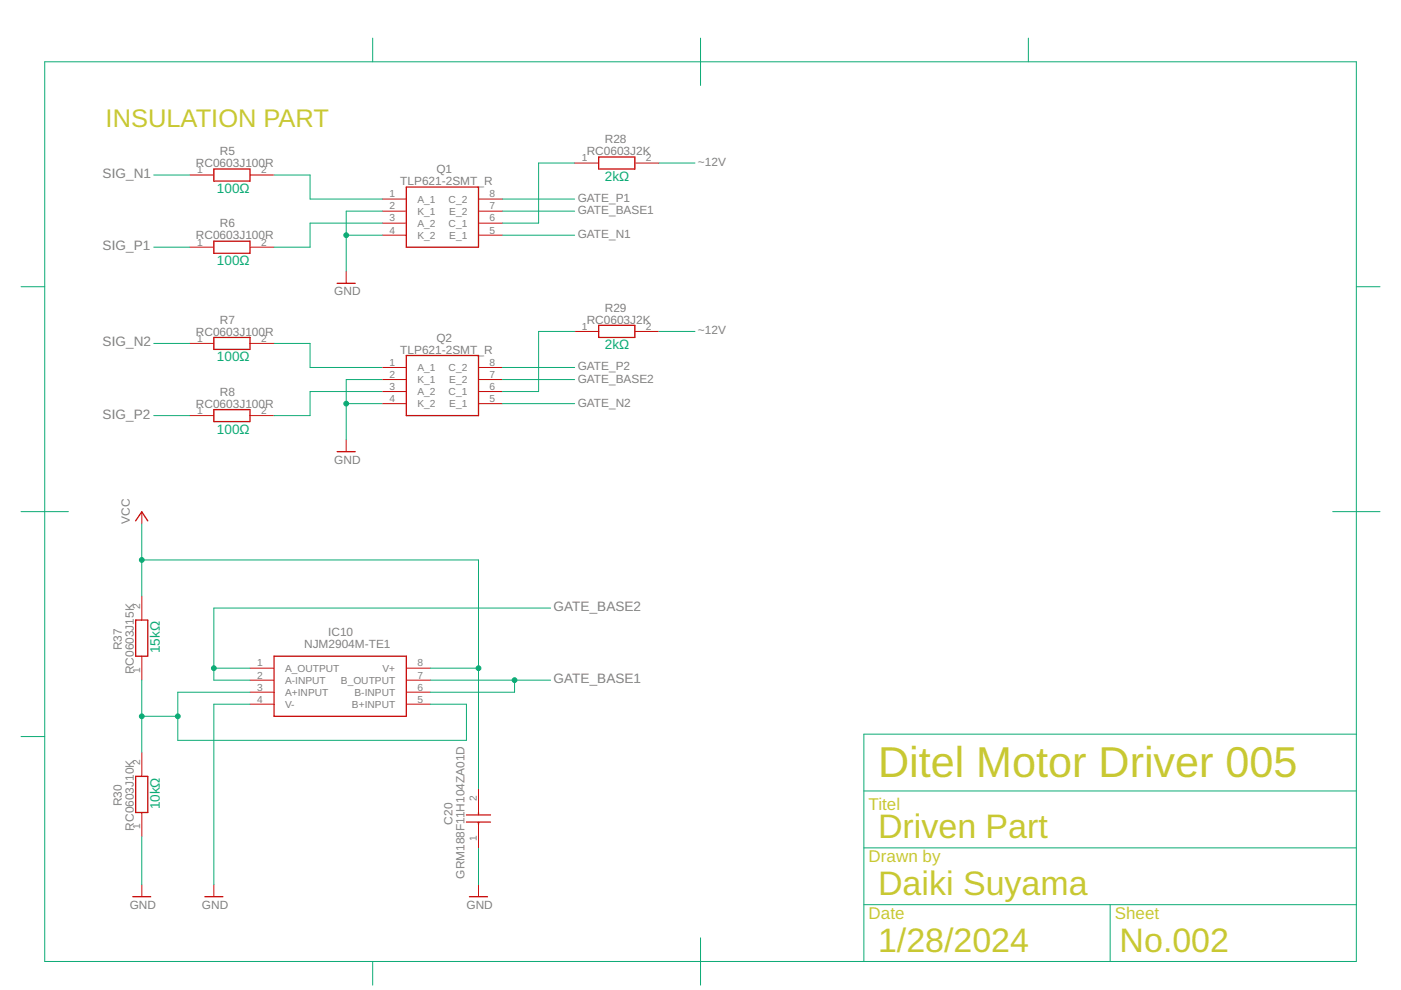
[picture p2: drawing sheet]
<svg xmlns="http://www.w3.org/2000/svg" width="297mm" height="210mm" viewBox="0 0 297 210" stroke-linecap="round" stroke-linejoin="round" font-family="sans-serif">
<g fill="none" stroke="#c90d0c" stroke-width=".28">
<path d="M45.3 35.8h7.7v2.6h-7.7zM86.1 39.7h15.4v12.7h-15.4zM126.9 33.3h7.7v2.5h-7.7zM45.3 51.1h7.7v2.6h-7.7zM45.3 71.5h7.7v2.6h-7.7zM71.5 60.1h3.8M86.1 75.4h15.4v12.7h-15.4zM126.9 69h7.7v2.5h-7.7zM45.3 86.8h7.7v2.6h-7.7zM71.5 95.8h3.8M28.8 110.4l1.3-1.9 1.2 1.9M28.8 131.5h2.5v7.6h-2.5z"/>
<path d="M58.1 139.1h28v12.8h-28zM28.8 164.6h2.5v7.7h-2.5zM98.9 174.3h5.1M98.9 172.8h5.1M101.5 172.3v.5M101.5 174.3v.5M28.1 190.1h3.9M43.4 190.1h3.9M99.5 190.1h3.9"/>
</g>
<g fill="none" stroke="#c90d0c" stroke-width=".21">
<path d="M40.2 37.1h5.1M53 37.1h5.1M121.8 34.6h5.1M134.6 34.6h5.1M40.2 52.4h5.1M53 52.4h5.1M73.4 57.5v2.6M81 42.2h5.1M81 44.8h5.1M81 47.3h5.1M81 49.9h5.1M101.5 42.2h5.1"/>
<path d="M101.5 44.8h5.1M101.5 47.3h5.1M101.5 49.9h5.1M40.2 72.8h5.1M53 72.8h5.1M81 77.9h5.1M101.5 77.9h5.1M121.8 70.3h5.1M134.6 70.3h5.1M40.2 88.1h5.1M53 88.1h5.1M73.4 93.2v2.6"/>
<path d="M81 80.5h5.1M81 83h5.1M81 85.6h5.1M101.5 80.5h5.1M101.5 83h5.1M101.5 85.6h5.1M30.1 108.5v2.6M30.1 126.4v5.1M30.1 139.1v5.1M30.1 159.5v5.1M53 141.7h5.1M53 144.2h5.1"/>
<path d="M53 146.8h5.1M53 149.3h5.1M86.1 141.7h5.1M86.1 144.2h5.1M86.1 146.8h5.1M86.1 149.3h5.1M30.1 172.3v5.1M101.5 167.2v5.1M101.5 174.8v5.1M30.1 187.6v2.5M45.3 187.6v2.5M101.5 187.6v2.5"/>
</g>
<g fill="none" stroke="#0dab76" stroke-width=".21">
<path d="M9.5 13.1h278.1v190.8h-278.1zM79 8.1v5M148.5 8.1v10M218 8.1v5M32.6 37.1h7.6M58.1 37.1h7.6v5.1h15.3M121.8 34.6h-7.6v12.7h-7.6M139.7 34.6h7.6M32.6 52.4h7.6M73.4 49.9h7.6M81 44.8h-7.6v12.7M81 47.3h-15.3v5.1h-7.6"/>
<path d="M106.6 44.8h15.2M106.6 49.9h15.2M106.6 42.2h15.2M4.5 60.8h5M32.6 72.8h7.6M58.1 72.8h7.6v5.1h15.3M106.6 77.9h15.2M121.8 70.3h-7.6v12.7h-7.6M139.7 70.3h7.6M287.6 60.8h5M32.6 88.1h7.6M73.4 85.6h7.6"/>
<path d="M81 80.5h-7.6v12.7M81 83h-15.3v5.1h-7.6M106.6 80.5h15.2M106.6 85.6h15.2M4.5 108.5h10M30.1 111.1v15.3M30.1 118.7h71.4v48.5M282.6 108.5h10M116.7 128.9h-71.4v15.3h7.7M4.5 156.2h5M30.1 144.2v15.3M30.1 151.9h7.6"/>
<path d="M45.3 141.7h7.7M53 149.3h-7.7v38.3M53 146.8h-15.3v10.2h61.2v-7.7h-7.7M91.2 141.7h10.3M91.2 144.2h25.5M109.1 144.2v2.6h-17.9M287.6 155.7h-104.4v48.2M30.1 177.4v10.2M101.5 179.9v7.7M183.2 179.8h104.4M183.2 167.7h104.4M148.5 198.8v10.1"/>
<path d="M183.2 191.8h104.4M235.4 191.8v12.1M79 203.9v5"/>
</g>
<g fill="#0dab76" stroke="#0dab76" stroke-width=".21">
<circle cx="30.1" cy="118.7" r=".51"/>
<circle cx="101.5" cy="141.7" r=".51"/>
<circle cx="73.4" cy="49.9" r=".51"/>
<circle cx="73.4" cy="85.6" r=".51"/>
<circle cx="45.3" cy="141.7" r=".51"/>
<circle cx="109.1" cy="144.2" r=".51"/>
<circle cx="30.1" cy="151.9" r=".51"/>
<circle cx="37.7" cy="151.9" r=".51"/>
</g>
<text font-size="9.1" fill="#c8c832" x="186.2" y="164.7">Ditel Motor Driver 005</text>
<g font-size="7.2" fill="#c8c832">
<text x="186.2" y="177.8">Driven Part</text>
<text x="186.2" y="189.8">Daiki Suyama</text>
<text x="186.2" y="201.8">1/28/2024</text>
<text x="237.4" y="201.8">No.002</text>
</g>
<text font-size="5.4" fill="#c8c832" x="22.4" y="26.9">INSULATION PART</text>
<g font-size="3.6" fill="#c8c832">
<text x="184.2" y="171.7">Titel</text>
<text x="184.2" y="182.8">Drawn by</text>
<text x="184.2" y="194.8">Date</text>
<text x="236.4" y="194.8">Sheet</text>
</g>
<g font-size="2.9" fill="#808080">
<text x="21.8" y="37.8">SIG_N1</text>
<text x="21.8" y="53.1">SIG_P1</text>
<text x="21.8" y="73.5">SIG_N2</text>
<text x="21.8" y="88.8">SIG_P2</text>
<text x="117.4" y="129.6">GATE_BASE2</text>
<text x="117.4" y="144.9">GATE_BASE1</text>
</g>
<g font-size="2.9" fill="#0dab76">
<text x="46" y="40.9">100Ω</text>
<text x="128.2" y="38.4">2kΩ</text>
<text x="46" y="56.2">100Ω</text>
<text x="46" y="76.6">100Ω</text>
<text x="128.2" y="74.1">2kΩ</text>
<text x="46" y="91.9">100Ω</text>
<text x="33.9" y="138.5" transform="rotate(-90 33.9 138.5)">15kΩ</text>
<text x="33.9" y="171.6" transform="rotate(-90 33.9 171.6)">10kΩ</text>
</g>
<g font-size="2.5" fill="#808080">
<text x="41.5" y="35.5">RC0603J100R</text>
<text x="46.6" y="32.9">R5</text>
<text x="124.4" y="32.9">RC0603J2K</text>
<text x="128.2" y="30.4">R28</text>
<text x="148" y="35.2">~12V</text>
<text x="84.9" y="39.3">TLP621-2SMT_R</text>
<text x="92.5" y="36.7">Q1</text>
<text x="122.5" y="42.9">GATE_P1</text>
<text x="122.5" y="45.4">GATE_BASE1</text>
<text x="41.5" y="50.8">RC0603J100R</text>
<text x="46.6" y="48.2">R6</text>
<text x="122.5" y="50.5">GATE_N1</text>
<text x="70.8" y="62.6">GND</text>
<text x="41.5" y="71.2">RC0603J100R</text>
<text x="46.6" y="68.6">R7</text>
<text x="124.4" y="68.6">RC0603J2K</text>
<text x="128.2" y="66.1">R29</text>
<text x="148" y="70.9">~12V</text>
<text x="84.9" y="75">TLP621-2SMT_R</text>
<text x="92.5" y="72.4">Q2</text>
<text x="46.6" y="83.9">R8</text>
<text x="122.5" y="78.6">GATE_P2</text>
<text x="122.5" y="81.1">GATE_BASE2</text>
<text x="41.5" y="86.5">RC0603J100R</text>
<text x="122.5" y="86.2">GATE_N2</text>
<text x="70.8" y="98.3">GND</text>
<text x="27.5" y="111.1" transform="rotate(-90 27.5 111.1)">VCC</text>
<text x="25.8" y="137.8" transform="rotate(-90 25.8 137.8)">R37</text>
<text x="64.5" y="137.5">NJM2904M-TE1</text>
<text x="69.6" y="134.9">IC10</text>
<text x="28.4" y="142.9" transform="rotate(-90 28.4 142.9)">RC0603J15K</text>
<text x="25.8" y="171" transform="rotate(-90 25.8 171)">R30</text>
<text x="28.4" y="176.1" transform="rotate(-90 28.4 176.1)">RC0603J10K</text>
<text x="96" y="174.8" transform="rotate(-90 96 174.8)">C20</text>
<text x="98.5" y="186.3" transform="rotate(-90 98.5 186.3)">GRM188F11H104ZA01D</text>
<text x="27.5" y="192.7">GND</text>
<text x="42.8" y="192.7">GND</text>
<text x="98.9" y="192.7">GND</text>
</g>
<g font-size="2.2" fill="#808080">
<text x="123.4" y="34.2">1</text>
<text x="136.9" y="34.2">2</text>
<text x="41.8" y="36.8">1</text>
<text x="55.3" y="36.8">2</text>
<text x="82.6" y="41.9">1</text>
<text x="103.8" y="41.9">8</text>
<text x="82.6" y="44.4">2</text>
<text x="82.6" y="47">3</text>
<text x="88.5" y="43">A_1</text>
<text x="88.5" y="45.5">K_1</text>
<text x="95.1" y="43">C_2</text>
<text x="95.2" y="45.5">E_2</text>
<text x="103.8" y="44.4">7</text>
<text x="103.8" y="47">6</text>
<text x="41.8" y="52.1">1</text>
<text x="55.3" y="52.1">2</text>
<text x="82.6" y="49.5">4</text>
<text x="88.5" y="48.1">A_2</text>
<text x="88.5" y="50.6">K_2</text>
<text x="95.1" y="48.1">C_1</text>
<text x="95.2" y="50.6">E_1</text>
<text x="103.8" y="49.5">5</text>
<text x="123.4" y="69.9">1</text>
<text x="136.9" y="69.9">2</text>
<text x="41.8" y="72.5">1</text>
<text x="55.3" y="72.5">2</text>
<text x="82.6" y="77.6">1</text>
<text x="103.8" y="77.6">8</text>
<text x="82.6" y="80.1">2</text>
<text x="82.6" y="82.7">3</text>
<text x="88.5" y="78.7">A_1</text>
<text x="88.5" y="81.2">K_1</text>
<text x="88.5" y="83.8">A_2</text>
<text x="95.1" y="78.7">C_2</text>
<text x="95.1" y="83.8">C_1</text>
<text x="95.2" y="81.2">E_2</text>
<text x="103.8" y="80.1">7</text>
<text x="103.8" y="82.7">6</text>
<text x="41.8" y="87.8">1</text>
<text x="55.3" y="87.8">2</text>
<text x="82.6" y="85.2">4</text>
<text x="88.5" y="86.3">K_2</text>
<text x="95.2" y="86.3">E_1</text>
<text x="103.8" y="85.2">5</text>
<text x="29.7" y="129.1" transform="rotate(-90 29.7 129.1)">2</text>
<text x="29.7" y="142.7" transform="rotate(-90 29.7 142.7)">1</text>
<text x="54.5" y="141.3">1</text>
<text x="54.5" y="143.9">2</text>
<text x="60.4" y="142.4">A_OUTPUT</text>
<text x="81.1" y="142.4">V+</text>
<text x="88.5" y="141.3">8</text>
<text x="88.5" y="143.9">7</text>
<text x="54.5" y="146.4">3</text>
<text x="54.5" y="149">4</text>
<text x="60.4" y="145">A-INPUT</text>
<text x="60.4" y="147.5">A+INPUT</text>
<text x="72.3" y="145">B_OUTPUT</text>
<text x="75.2" y="147.5">B-INPUT</text>
<text x="88.5" y="146.4">6</text>
<text x="88.5" y="149">5</text>
<text x="60.4" y="150.1">V-</text>
<text x="74.6" y="150.1">B+INPUT</text>
<text x="29.7" y="162.3" transform="rotate(-90 29.7 162.3)">2</text>
<text x="101.1" y="169.9" transform="rotate(-90 101.1 169.9)">2</text>
<text x="29.7" y="175.8" transform="rotate(-90 29.7 175.8)">1</text>
<text x="101.1" y="178.4" transform="rotate(-90 101.1 178.4)">1</text>
</g>
</svg>
